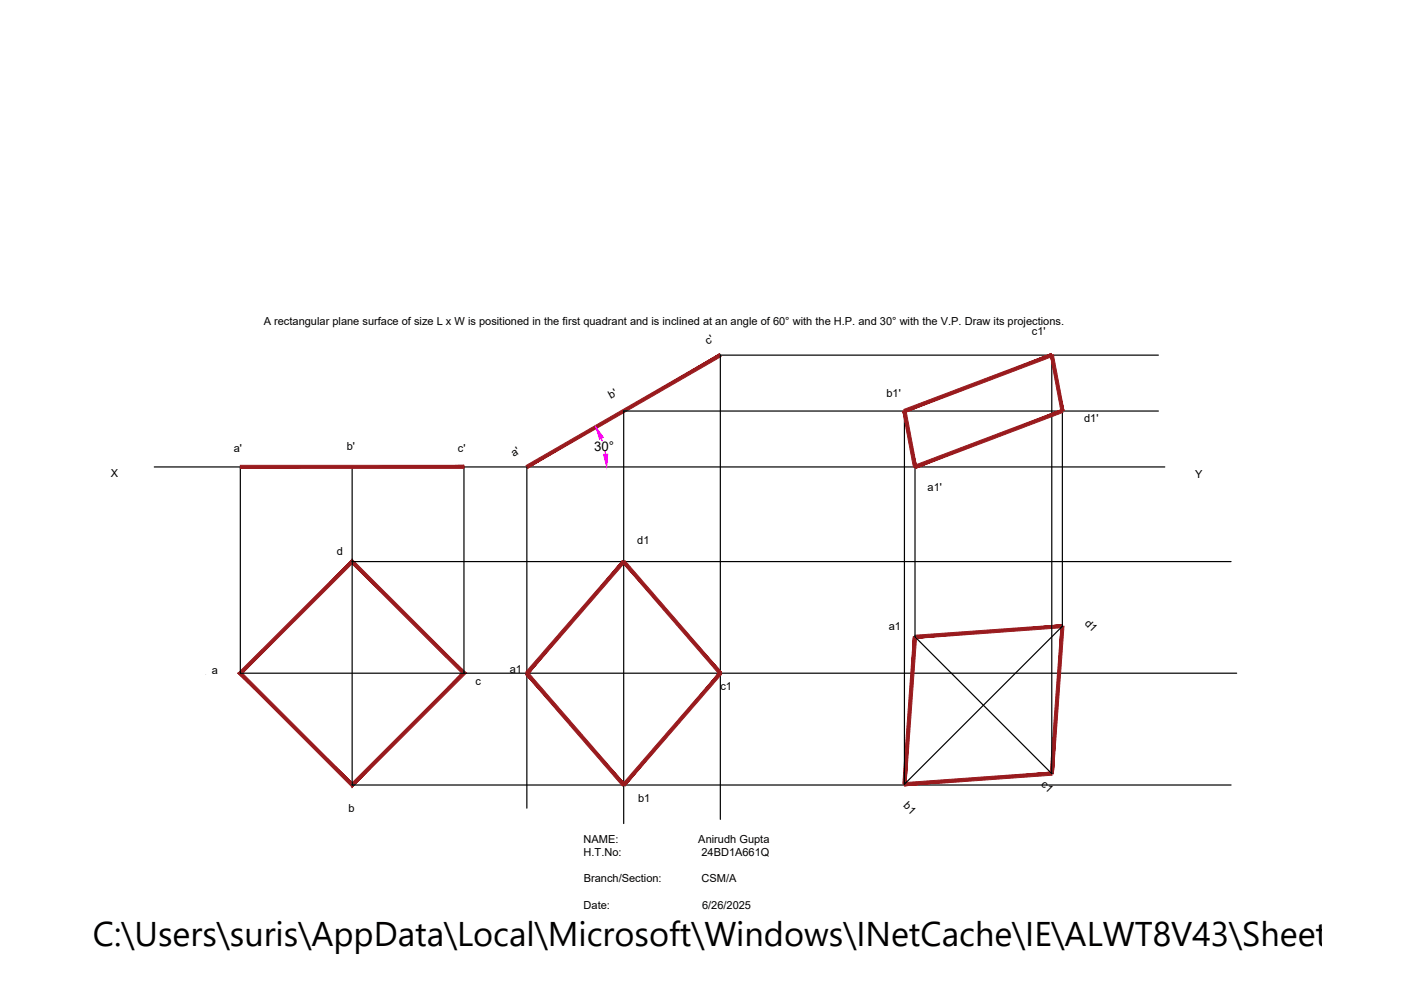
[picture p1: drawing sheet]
<svg xmlns="http://www.w3.org/2000/svg" width="297mm" height="210mm" viewBox="0 0 297 210" stroke-linecap="round" stroke-linejoin="round" font-family="sans-serif">
<!-- layer: 0 -->
<path d="M223 75.3v88.7l-29-29v-36M245.6 75.3h-92.9v98.4M32.7 99h214.3M51 99v43.7h211.2M74.7 99v67.4h186.3M98.4 99v43.7M111.7 99v72.4M191.8 87.2v79.1l33.4-33.5v-45.6M245.6 87.2h-113.4v87.4M74.7 119.1h186.3" fill="none" stroke="#000" stroke-width=".25"/>
<g fill="#991b1e" stroke="#991b1e" stroke-width=".21">
<path d="M50.5 142.7l24.2 23.3-23.3-23.3zM50.5 142.7l24.2 23.3v.9zM74.7 166v.9l23.2-24.2zM97.9 142.7h.9l-24.1 24.2zM74.7 119.5l23.2 23.2h.9zM74.7 118.6l24.1 24.1-24.1-23.2zM74.7 118.6l-23.3 24.1 23.3-23.2zM50.5 142.7l24.2-24.1-23.3 24.1z"/>
<path d="M51 98.7v.6l47.4-.6zM51 99.3l47.4-.6v.6z"/>
<path d="M111.5 98.7l.4 .6 40.7-24.3zM111.9 99.3l40.7-24.3 .3 .6z"/>
<path d="M132 118.9l-20.6 23.6 .6 .5zM132 118.9l.5 .4-20.5 23.7z"/>
<path d="M132 119.3l21 23.2-20.5-23.6zM132 119.3l21 23.2-.5 .5z"/>
<path d="M152.5 142.5l-20 24.2 20.5-23.7zM152.5 142.5l-20 24.2-.5-.5z"/>
<path d="M111.4 143l20.6 23.7 .5-.5zM111.4 143l.6-.5 20.5 23.7z"/>
<path d="M194 134.7v.7l31.2-3zM194 135.4l31.2-3 .1 .7z"/>
<path d="M224.9 132.7l-1.6 31.4 2.3-31.3zM224.9 132.7l-1.6 31.4-.6-.1z"/>
<path d="M191.8 166.6l31.2-2.2v-.7zM191.7 165.9l31.3-2.2-31.2 2.9z"/>
<path d="M193.7 135l-2.3 31.2 .7 .1zM193.7 135h.6l-2.2 31.3z"/>
<path d="M191.4 87.2l2.3 11.8 .6-.1zM191.4 87.2l.7-.1 2.2 11.8z"/>
<path d="M191.6 86.8l.3 .6 31-12.4zM191.9 87.4l31-12.4 .2 .6z"/>
<path d="M222.7 75.3l2.9 11.8-2.3-11.9zM222.7 75.3l2.9 11.8-.7 .1z"/>
<path d="M194.1 99.3l31.3-11.9-.2-.6zM193.9 98.7l31.3-11.9-31.1 12.5z"/>
</g>
<path d="M127.5 92.9l.2 .6M128.3 95.7l.1 .6" fill="none" stroke="#f0f" stroke-width=".25"/>
<g fill="#f0f" stroke="#f0f" stroke-width=".21">
<path d="M128 96.3h.8l-.2 2.7z"/>
<path d="M126.4 90.5l1.5 2.2-.8 .4z"/>
</g>
<text font-size="7.3" x="19.7" y="200.6">C:\Users\suris\AppData\Local\Microsoft\Windows\INetCache\IE\ALWT8V43\Sheet-6B[1</text>
<text font-size="2.8" x="126" y="95.6">30°</text>
<g font-size="2.3">
<text x="55.9" y="68.9">A rectangular plane surface of size L x W is positioned in the first quadrant and is inclined at an angle of 60° with the H.P. and 30° with the V.P. Draw its projections.</text>
<text x="218.8" y="71">c1'</text>
<text x="150.1" y="73.1" transform="rotate(-31 150.1 73.1)">c'</text>
<text x="129.5" y="84.7" transform="rotate(-29 129.5 84.7)">b'</text>
<text x="187.9" y="84.2">b1'</text>
<text x="229.9" y="89.5">d1'</text>
<text x="49.6" y="95.8">a'</text>
<text x="73.5" y="95.4">b'</text>
<text x="97.1" y="95.8">c'</text>
<text x="23.5" y="101.1">X</text>
<text x="108.9" y="96.9" transform="rotate(-31 108.9 96.9)">a'</text>
<text x="253.4" y="101.4">Y</text>
<text x="196.7" y="104.2">a1'</text>
<text x="71.4" y="117.7">d</text>
<text x="135.1" y="115.4">d1</text>
<text x="188.5" y="133.5">a1</text>
<text x="229.9" y="132.2" transform="rotate(45 229.9 132.2)">d1</text>
<text x="44.9" y="143">a</text>
<text x="108.1" y="142.7">a1</text>
<text x="100.8" y="145.2">c</text>
<text x="152.7" y="146.2">c1</text>
<text x="220.6" y="166.5" transform="rotate(44 220.6 166.5)">c1</text>
<text x="73.9" y="172.2">b</text>
<text x="135.3" y="170">b1</text>
<text x="191.4" y="170.9" transform="rotate(45 191.4 170.9)">b1</text>
<text x="123.7" y="178.7">NAME:</text>
<text x="148.1" y="178.7">Anirudh Gupta</text>
<text x="123.7" y="181.5">H.T.No:</text>
<text x="148.7" y="181.5">24BD1A661Q</text>
<text x="123.8" y="187.1">Branch/Section:</text>
<text x="148.8" y="187.1">CSM/A</text>
<text x="123.7" y="192.7">Date:</text>
<text x="148.8" y="192.7">6/26/2025</text>
</g>
</svg>
